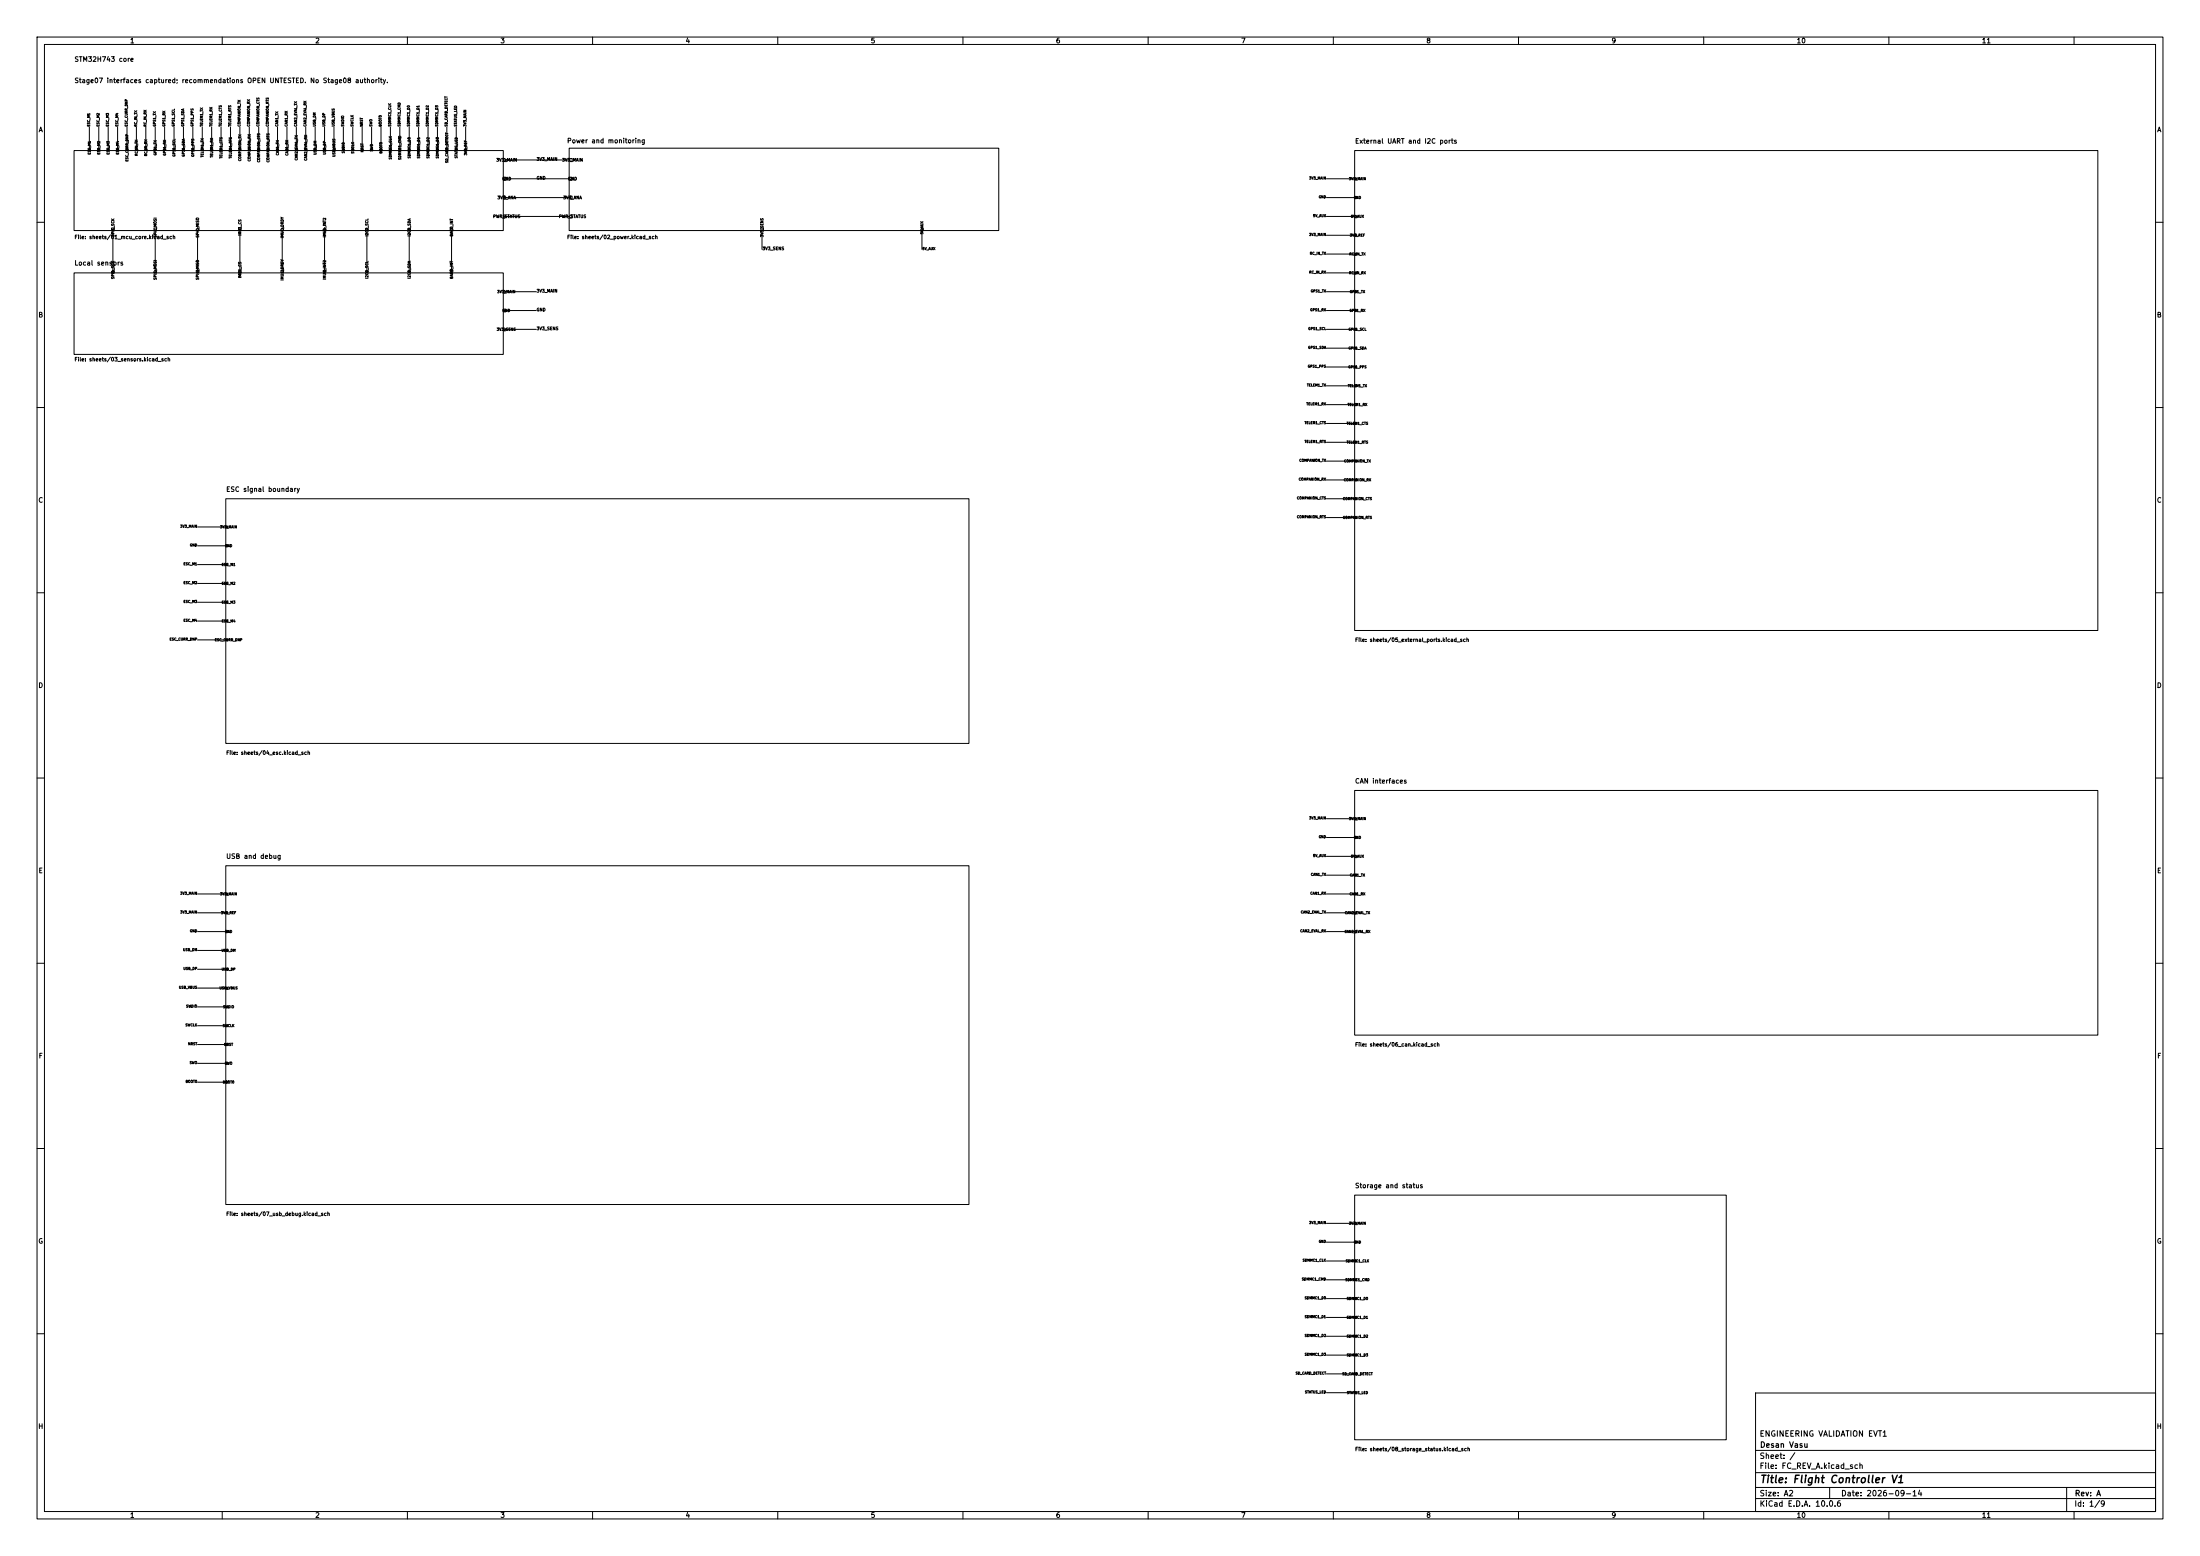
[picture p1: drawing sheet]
(kicad_sch (version 20250114) (generator "eeschema") (paper "A2") (title_block (title "Flight Controller V1") (date "2026-09-14") (rev "A") (company "Desan Vasu") (comment 1 "ENGINEERING VALIDATION EVT1")) (lib_symbols)
(text "Stage07 interfaces captured; recommendations OPEN UNTESTED. No Stage08 authority." (at 20 22 0) (effects (font (size 1.27 1.27)) (justify left)))
(sheet (at 20 40.64) (size 115.89 21.59) (stroke (width 0) (type default)) (fill (color 0 0 0 0)) (property "Sheetname" "STM32H743 core" (at 20 16 0) (effects (font (size 1.27 1.27)) (justify left))) (property "Sheetfile" "sheets/01_mcu_core.kicad_sch" (at 20 64 0) (effects (font (size 1.0 1.0)) (justify left)))(pin "3V3_MAIN" input (at 135.89 43.18 0) (effects (font (size .8 .8))))(pin "GND" passive (at 135.89 48.26 0) (effects (font (size .8 .8))))(pin "3V3_ANA" input (at 135.89 53.34 0) (effects (font (size .8 .8))))(pin "PWR_STATUS" input (at 135.89 58.42 0) (effects (font (size .8 .8))))(pin "SPI1_SCK" output (at 30.48 62.23 270) (effects (font (size .7 .7))))(pin "SPI1_MOSI" output (at 41.91 62.23 270) (effects (font (size .7 .7))))(pin "SPI1_MISO" input (at 53.34 62.23 270) (effects (font (size .7 .7))))(pin "IMU1_CS" output (at 64.77 62.23 270) (effects (font (size .7 .7))))(pin "IMU1_DRDY" input (at 76.2 62.23 270) (effects (font (size .7 .7))))(pin "IMU1_INT2" input (at 87.63 62.23 270) (effects (font (size .7 .7))))(pin "I2C2_SCL" bidirectional (at 99.06 62.23 270) (effects (font (size .7 .7))))(pin "I2C2_SDA" bidirectional (at 110.49 62.23 270) (effects (font (size .7 .7))))(pin "BARO_INT" input (at 121.92 62.23 270) (effects (font (size .7 .7))))(pin "ESC_M1" bidirectional (at 24.13 40.64 90) (effects (font (size .65 .65))))(pin "ESC_M2" bidirectional (at 26.67 40.64 90) (effects (font (size .65 .65))))(pin "ESC_M3" bidirectional (at 29.21 40.64 90) (effects (font (size .65 .65))))(pin "ESC_M4" bidirectional (at 31.75 40.64 90) (effects (font (size .65 .65))))(pin "ESC_CURR_DNP" bidirectional (at 34.29 40.64 90) (effects (font (size .65 .65))))(pin "RC_IN_TX" bidirectional (at 36.83 40.64 90) (effects (font (size .65 .65))))(pin "RC_IN_RX" bidirectional (at 39.37 40.64 90) (effects (font (size .65 .65))))(pin "GPS1_TX" bidirectional (at 41.91 40.64 90) (effects (font (size .65 .65))))(pin "GPS1_RX" bidirectional (at 44.45 40.64 90) (effects (font (size .65 .65))))(pin "GPS1_SCL" bidirectional (at 46.99 40.64 90) (effects (font (size .65 .65))))(pin "GPS1_SDA" bidirectional (at 49.53 40.64 90) (effects (font (size .65 .65))))(pin "GPS1_PPS" bidirectional (at 52.07 40.64 90) (effects (font (size .65 .65))))(pin "TELEM1_TX" bidirectional (at 54.61 40.64 90) (effects (font (size .65 .65))))(pin "TELEM1_RX" bidirectional (at 57.15 40.64 90) (effects (font (size .65 .65))))(pin "TELEM1_CTS" bidirectional (at 59.69 40.64 90) (effects (font (size .65 .65))))(pin "TELEM1_RTS" bidirectional (at 62.23 40.64 90) (effects (font (size .65 .65))))(pin "COMPANION_TX" bidirectional (at 64.77 40.64 90) (effects (font (size .65 .65))))(pin "COMPANION_RX" bidirectional (at 67.31 40.64 90) (effects (font (size .65 .65))))(pin "COMPANION_CTS" bidirectional (at 69.85 40.64 90) (effects (font (size .65 .65))))(pin "COMPANION_RTS" bidirectional (at 72.39 40.64 90) (effects (font (size .65 .65))))(pin "CAN1_TX" bidirectional (at 74.93 40.64 90) (effects (font (size .65 .65))))(pin "CAN1_RX" bidirectional (at 77.47 40.64 90) (effects (font (size .65 .65))))(pin "CAN2_EVAL_TX" bidirectional (at 80.01 40.64 90) (effects (font (size .65 .65))))(pin "CAN2_EVAL_RX" bidirectional (at 82.55 40.64 90) (effects (font (size .65 .65))))(pin "USB_DM" bidirectional (at 85.09 40.64 90) (effects (font (size .65 .65))))(pin "USB_DP" bidirectional (at 87.63 40.64 90) (effects (font (size .65 .65))))(pin "USB_VBUS" bidirectional (at 90.17 40.64 90) (effects (font (size .65 .65))))(pin "SWDIO" bidirectional (at 92.71 40.64 90) (effects (font (size .65 .65))))(pin "SWCLK" bidirectional (at 95.25 40.64 90) (effects (font (size .65 .65))))(pin "NRST" bidirectional (at 97.79 40.64 90) (effects (font (size .65 .65))))(pin "SWO" bidirectional (at 100.33 40.64 90) (effects (font (size .65 .65))))(pin "BOOT0" bidirectional (at 102.87 40.64 90) (effects (font (size .65 .65))))(pin "SDMMC1_CLK" bidirectional (at 105.41 40.64 90) (effects (font (size .65 .65))))(pin "SDMMC1_CMD" bidirectional (at 107.95 40.64 90) (effects (font (size .65 .65))))(pin "SDMMC1_D0" bidirectional (at 110.49 40.64 90) (effects (font (size .65 .65))))(pin "SDMMC1_D1" bidirectional (at 113.03 40.64 90) (effects (font (size .65 .65))))(pin "SDMMC1_D2" bidirectional (at 115.57 40.64 90) (effects (font (size .65 .65))))(pin "SDMMC1_D3" bidirectional (at 118.11 40.64 90) (effects (font (size .65 .65))))(pin "SD_CARD_DETECT" bidirectional (at 120.65 40.64 90) (effects (font (size .65 .65))))(pin "STATUS_LED" bidirectional (at 123.19 40.64 90) (effects (font (size .65 .65))))(pin "3V3_REF" bidirectional (at 125.73 40.64 90) (effects (font (size .65 .65)))))
(sheet (at 153.67 40) (size 116 22.23) (stroke (width 0) (type default)) (fill (color 0 0 0 0)) (property "Sheetname" "Power and monitoring" (at 153 38 0) (effects (font (size 1.27 1.27)) (justify left))) (property "Sheetfile" "sheets/02_power.kicad_sch" (at 153 64 0) (effects (font (size 1.0 1.0)) (justify left)))(pin "3V3_MAIN" output (at 153.67 43.18 180) (effects (font (size .8 .8))))(pin "GND" passive (at 153.67 48.26 180) (effects (font (size .8 .8))))(pin "3V3_ANA" output (at 153.67 53.34 180) (effects (font (size .8 .8))))(pin "PWR_STATUS" output (at 153.67 58.42 180) (effects (font (size .8 .8))))(pin "3V3_SENS" output (at 205.74 62.23 270) (effects (font (size .7 .7))))(pin "5V_AUX" bidirectional (at 248.92 62.23 270) (effects (font (size .65 .65)))))
(sheet (at 20 73.66) (size 115.89 22) (stroke (width 0) (type default)) (fill (color 0 0 0 0)) (property "Sheetname" "Local sensors" (at 20 71 0) (effects (font (size 1.27 1.27)) (justify left))) (property "Sheetfile" "sheets/03_sensors.kicad_sch" (at 20 97 0) (effects (font (size 1.0 1.0)) (justify left)))(pin "SPI1_SCK" input (at 30.48 73.66 90) (effects (font (size .7 .7))))(pin "SPI1_MOSI" input (at 41.91 73.66 90) (effects (font (size .7 .7))))(pin "SPI1_MISO" output (at 53.34 73.66 90) (effects (font (size .7 .7))))(pin "IMU1_CS" input (at 64.77 73.66 90) (effects (font (size .7 .7))))(pin "IMU1_DRDY" output (at 76.2 73.66 90) (effects (font (size .7 .7))))(pin "IMU1_INT2" output (at 87.63 73.66 90) (effects (font (size .7 .7))))(pin "I2C2_SCL" bidirectional (at 99.06 73.66 90) (effects (font (size .7 .7))))(pin "I2C2_SDA" bidirectional (at 110.49 73.66 90) (effects (font (size .7 .7))))(pin "BARO_INT" output (at 121.92 73.66 90) (effects (font (size .7 .7))))(pin "3V3_MAIN" input (at 135.89 78.74 0) (effects (font (size .7 .7))))(pin "GND" passive (at 135.89 83.82 0) (effects (font (size .7 .7))))(pin "3V3_SENS" input (at 135.89 88.9 0) (effects (font (size .7 .7)))))
(sheet (at 60.96 134.62) (size 200.66 66.04) (stroke (width 0) (type default)) (fill (color 0 0 0 0)) (property "Sheetname" "ESC signal boundary" (at 60.96 132.08 0) (effects (font (size 1.27 1.27)) (justify left))) (property "Sheetfile" "sheets/04_esc.kicad_sch" (at 60.96 203.20000000000002 0) (effects (font (size 1.0 1.0)) (justify left)))(pin "3V3_MAIN" bidirectional (at 60.96 142.24 180) (effects (font (size .65 .65))))(pin "GND" bidirectional (at 60.96 147.32 180) (effects (font (size .65 .65))))(pin "ESC_M1" bidirectional (at 60.96 152.4 180) (effects (font (size .65 .65))))(pin "ESC_M2" bidirectional (at 60.96 157.48 180) (effects (font (size .65 .65))))(pin "ESC_M3" bidirectional (at 60.96 162.56 180) (effects (font (size .65 .65))))(pin "ESC_M4" bidirectional (at 60.96 167.64 180) (effects (font (size .65 .65))))(pin "ESC_CURR_DNP" bidirectional (at 60.96 172.72 180) (effects (font (size .65 .65)))))
(sheet (at 365.76 40.64) (size 200.66 129.54) (stroke (width 0) (type default)) (fill (color 0 0 0 0)) (property "Sheetname" "External UART and I2C ports" (at 365.76 38.1 0) (effects (font (size 1.27 1.27)) (justify left))) (property "Sheetfile" "sheets/05_external_ports.kicad_sch" (at 365.76 172.72 0) (effects (font (size 1.0 1.0)) (justify left)))(pin "3V3_MAIN" bidirectional (at 365.76 48.26 180) (effects (font (size .65 .65))))(pin "GND" bidirectional (at 365.76 53.34 180) (effects (font (size .65 .65))))(pin "5V_AUX" bidirectional (at 365.76 58.42 180) (effects (font (size .65 .65))))(pin "3V3_REF" bidirectional (at 365.76 63.5 180) (effects (font (size .65 .65))))(pin "RC_IN_TX" bidirectional (at 365.76 68.58 180) (effects (font (size .65 .65))))(pin "RC_IN_RX" bidirectional (at 365.76 73.66 180) (effects (font (size .65 .65))))(pin "GPS1_TX" bidirectional (at 365.76 78.74 180) (effects (font (size .65 .65))))(pin "GPS1_RX" bidirectional (at 365.76 83.82 180) (effects (font (size .65 .65))))(pin "GPS1_SCL" bidirectional (at 365.76 88.9 180) (effects (font (size .65 .65))))(pin "GPS1_SDA" bidirectional (at 365.76 93.98 180) (effects (font (size .65 .65))))(pin "GPS1_PPS" bidirectional (at 365.76 99.06 180) (effects (font (size .65 .65))))(pin "TELEM1_TX" bidirectional (at 365.76 104.14 180) (effects (font (size .65 .65))))(pin "TELEM1_RX" bidirectional (at 365.76 109.22 180) (effects (font (size .65 .65))))(pin "TELEM1_CTS" bidirectional (at 365.76 114.3 180) (effects (font (size .65 .65))))(pin "TELEM1_RTS" bidirectional (at 365.76 119.38 180) (effects (font (size .65 .65))))(pin "COMPANION_TX" bidirectional (at 365.76 124.46 180) (effects (font (size .65 .65))))(pin "COMPANION_RX" bidirectional (at 365.76 129.54 180) (effects (font (size .65 .65))))(pin "COMPANION_CTS" bidirectional (at 365.76 134.62 180) (effects (font (size .65 .65))))(pin "COMPANION_RTS" bidirectional (at 365.76 139.7 180) (effects (font (size .65 .65)))))
(sheet (at 365.76 213.36) (size 200.66 66.04) (stroke (width 0) (type default)) (fill (color 0 0 0 0)) (property "Sheetname" "CAN interfaces" (at 365.76 210.82000000000002 0) (effects (font (size 1.27 1.27)) (justify left))) (property "Sheetfile" "sheets/06_can.kicad_sch" (at 365.76 281.94000000000005 0) (effects (font (size 1.0 1.0)) (justify left)))(pin "3V3_MAIN" bidirectional (at 365.76 220.98 180) (effects (font (size .65 .65))))(pin "GND" bidirectional (at 365.76 226.06 180) (effects (font (size .65 .65))))(pin "5V_AUX" bidirectional (at 365.76 231.14 180) (effects (font (size .65 .65))))(pin "CAN1_TX" bidirectional (at 365.76 236.22 180) (effects (font (size .65 .65))))(pin "CAN1_RX" bidirectional (at 365.76 241.3 180) (effects (font (size .65 .65))))(pin "CAN2_EVAL_TX" bidirectional (at 365.76 246.38 180) (effects (font (size .65 .65))))(pin "CAN2_EVAL_RX" bidirectional (at 365.76 251.46 180) (effects (font (size .65 .65)))))
(sheet (at 60.96 233.68) (size 200.66 91.44) (stroke (width 0) (type default)) (fill (color 0 0 0 0)) (property "Sheetname" "USB and debug" (at 60.96 231.14000000000001 0) (effects (font (size 1.27 1.27)) (justify left))) (property "Sheetfile" "sheets/07_usb_debug.kicad_sch" (at 60.96 327.66 0) (effects (font (size 1.0 1.0)) (justify left)))(pin "3V3_MAIN" bidirectional (at 60.96 241.3 180) (effects (font (size .65 .65))))(pin "3V3_REF" bidirectional (at 60.96 246.38 180) (effects (font (size .65 .65))))(pin "GND" bidirectional (at 60.96 251.46 180) (effects (font (size .65 .65))))(pin "USB_DM" bidirectional (at 60.96 256.54 180) (effects (font (size .65 .65))))(pin "USB_DP" bidirectional (at 60.96 261.62 180) (effects (font (size .65 .65))))(pin "USB_VBUS" bidirectional (at 60.96 266.7 180) (effects (font (size .65 .65))))(pin "SWDIO" bidirectional (at 60.96 271.78 180) (effects (font (size .65 .65))))(pin "SWCLK" bidirectional (at 60.96 276.86 180) (effects (font (size .65 .65))))(pin "NRST" bidirectional (at 60.96 281.94 180) (effects (font (size .65 .65))))(pin "SWO" bidirectional (at 60.96 287.02 180) (effects (font (size .65 .65))))(pin "BOOT0" bidirectional (at 60.96 292.1 180) (effects (font (size .65 .65)))))
(sheet (at 365.76 322.58) (size 100.33 66.04) (stroke (width 0) (type default)) (fill (color 0 0 0 0)) (property "Sheetname" "Storage and status" (at 365.76 320.03999999999996 0) (effects (font (size 1.27 1.27)) (justify left))) (property "Sheetfile" "sheets/08_storage_status.kicad_sch" (at 365.76 391.16 0) (effects (font (size 1.0 1.0)) (justify left)))(pin "3V3_MAIN" bidirectional (at 365.76 330.2 180) (effects (font (size .65 .65))))(pin "GND" bidirectional (at 365.76 335.28 180) (effects (font (size .65 .65))))(pin "SDMMC1_CLK" bidirectional (at 365.76 340.36 180) (effects (font (size .65 .65))))(pin "SDMMC1_CMD" bidirectional (at 365.76 345.44 180) (effects (font (size .65 .65))))(pin "SDMMC1_D0" bidirectional (at 365.76 350.52 180) (effects (font (size .65 .65))))(pin "SDMMC1_D1" bidirectional (at 365.76 355.6 180) (effects (font (size .65 .65))))(pin "SDMMC1_D2" bidirectional (at 365.76 360.68 180) (effects (font (size .65 .65))))(pin "SDMMC1_D3" bidirectional (at 365.76 365.76 180) (effects (font (size .65 .65))))(pin "SD_CARD_DETECT" bidirectional (at 365.76 370.84 180) (effects (font (size .65 .65))))(pin "STATUS_LED" bidirectional (at 365.76 375.92 180) (effects (font (size .65 .65)))))
(sheet_instances (path "" (page "1")))
(wire (pts (xy 135.89 43.18) (xy 153.67 43.18)) (stroke (width 0) (type default)))
(wire (pts (xy 135.89 48.26) (xy 153.67 48.26)) (stroke (width 0) (type default)))
(wire (pts (xy 135.89 53.34) (xy 153.67 53.34)) (stroke (width 0) (type default)))
(wire (pts (xy 135.89 58.42) (xy 153.67 58.42)) (stroke (width 0) (type default)))

(wire (pts (xy 30.48 62.23) (xy 30.48 73.66)) (stroke (width 0) (type default)))
(wire (pts (xy 41.91 62.23) (xy 41.91 73.66)) (stroke (width 0) (type default)))
(wire (pts (xy 53.34 62.23) (xy 53.34 73.66)) (stroke (width 0) (type default)))
(wire (pts (xy 64.77 62.23) (xy 64.77 73.66)) (stroke (width 0) (type default)))
(wire (pts (xy 76.2 62.23) (xy 76.2 73.66)) (stroke (width 0) (type default)))
(wire (pts (xy 87.63 62.23) (xy 87.63 73.66)) (stroke (width 0) (type default)))
(wire (pts (xy 99.06 62.23) (xy 99.06 73.66)) (stroke (width 0) (type default)))
(wire (pts (xy 110.49 62.23) (xy 110.49 73.66)) (stroke (width 0) (type default)))
(wire (pts (xy 121.92 62.23) (xy 121.92 73.66)) (stroke (width 0) (type default)))
(wire (pts (xy 135.89 78.74) (xy 144.78 78.74)) (stroke (width 0) (type default)))
(label "3V3_MAIN" (at 144.78 78.74 0) (effects (font (size .8 .8)) (justify left)))
(wire (pts (xy 135.89 83.82) (xy 144.78 83.82)) (stroke (width 0) (type default)))
(label "GND" (at 144.78 83.82 0) (effects (font (size .8 .8)) (justify left)))
(wire (pts (xy 135.89 88.9) (xy 144.78 88.9)) (stroke (width 0) (type default)))
(label "3V3_SENS" (at 144.78 88.9 0) (effects (font (size .8 .8)) (justify left)))
(wire (pts (xy 205.74 62.23) (xy 205.74 67.31)) (stroke (width 0) (type default)))
(label "3V3_SENS" (at 205.74 67.31 0) (effects (font (size .8 .8)) (justify left)))
(label "3V3_MAIN" (at 144.78 43.18 0) (effects (font (size .8 .8)) (justify left)))
(label "GND" (at 144.78 48.26 0) (effects (font (size .8 .8)) (justify left)))

(wire (pts (xy 365.76 330.2) (xy 358.14 330.2)) (stroke (width 0) (type default)))
(label "3V3_MAIN" (at 358.14 330.2 180) (effects (font (size .65 .65)) (justify right)))
(wire (pts (xy 365.76 335.28) (xy 358.14 335.28)) (stroke (width 0) (type default)))
(label "GND" (at 358.14 335.28 180) (effects (font (size .65 .65)) (justify right)))
(wire (pts (xy 365.76 340.36) (xy 358.14 340.36)) (stroke (width 0) (type default)))
(label "SDMMC1_CLK" (at 358.14 340.36 180) (effects (font (size .65 .65)) (justify right)))
(wire (pts (xy 365.76 345.44) (xy 358.14 345.44)) (stroke (width 0) (type default)))
(label "SDMMC1_CMD" (at 358.14 345.44 180) (effects (font (size .65 .65)) (justify right)))
(wire (pts (xy 365.76 350.52) (xy 358.14 350.52)) (stroke (width 0) (type default)))
(label "SDMMC1_D0" (at 358.14 350.52 180) (effects (font (size .65 .65)) (justify right)))
(wire (pts (xy 365.76 355.6) (xy 358.14 355.6)) (stroke (width 0) (type default)))
(label "SDMMC1_D1" (at 358.14 355.6 180) (effects (font (size .65 .65)) (justify right)))
(wire (pts (xy 365.76 360.68) (xy 358.14 360.68)) (stroke (width 0) (type default)))
(label "SDMMC1_D2" (at 358.14 360.68 180) (effects (font (size .65 .65)) (justify right)))
(wire (pts (xy 365.76 365.76) (xy 358.14 365.76)) (stroke (width 0) (type default)))
(label "SDMMC1_D3" (at 358.14 365.76 180) (effects (font (size .65 .65)) (justify right)))
(wire (pts (xy 365.76 370.84) (xy 358.14 370.84)) (stroke (width 0) (type default)))
(label "SD_CARD_DETECT" (at 358.14 370.84 180) (effects (font (size .65 .65)) (justify right)))
(wire (pts (xy 365.76 375.92) (xy 358.14 375.92)) (stroke (width 0) (type default)))
(label "STATUS_LED" (at 358.14 375.92 180) (effects (font (size .65 .65)) (justify right)))
(wire (pts (xy 60.96 241.3) (xy 53.34 241.3)) (stroke (width 0) (type default)))
(label "3V3_MAIN" (at 53.34 241.3 180) (effects (font (size .65 .65)) (justify right)))
(wire (pts (xy 60.96 246.38) (xy 53.34 246.38)) (stroke (width 0) (type default)))
(label "3V3_MAIN" (at 53.34 246.38 180) (effects (font (size .65 .65)) (justify right)))
(wire (pts (xy 60.96 251.46) (xy 53.34 251.46)) (stroke (width 0) (type default)))
(label "GND" (at 53.34 251.46 180) (effects (font (size .65 .65)) (justify right)))
(wire (pts (xy 60.96 256.54) (xy 53.34 256.54)) (stroke (width 0) (type default)))
(label "USB_DM" (at 53.34 256.54 180) (effects (font (size .65 .65)) (justify right)))
(wire (pts (xy 60.96 261.62) (xy 53.34 261.62)) (stroke (width 0) (type default)))
(label "USB_DP" (at 53.34 261.62 180) (effects (font (size .65 .65)) (justify right)))
(wire (pts (xy 60.96 266.7) (xy 53.34 266.7)) (stroke (width 0) (type default)))
(label "USB_VBUS" (at 53.34 266.7 180) (effects (font (size .65 .65)) (justify right)))
(wire (pts (xy 60.96 271.78) (xy 53.34 271.78)) (stroke (width 0) (type default)))
(label "SWDIO" (at 53.34 271.78 180) (effects (font (size .65 .65)) (justify right)))
(wire (pts (xy 60.96 276.86) (xy 53.34 276.86)) (stroke (width 0) (type default)))
(label "SWCLK" (at 53.34 276.86 180) (effects (font (size .65 .65)) (justify right)))
(wire (pts (xy 60.96 281.94) (xy 53.34 281.94)) (stroke (width 0) (type default)))
(label "NRST" (at 53.34 281.94 180) (effects (font (size .65 .65)) (justify right)))
(wire (pts (xy 60.96 287.02) (xy 53.34 287.02)) (stroke (width 0) (type default)))
(label "SWO" (at 53.34 287.02 180) (effects (font (size .65 .65)) (justify right)))
(wire (pts (xy 60.96 292.1) (xy 53.34 292.1)) (stroke (width 0) (type default)))
(label "BOOT0" (at 53.34 292.1 180) (effects (font (size .65 .65)) (justify right)))
(wire (pts (xy 365.76 220.98) (xy 358.14 220.98)) (stroke (width 0) (type default)))
(label "3V3_MAIN" (at 358.14 220.98 180) (effects (font (size .65 .65)) (justify right)))
(wire (pts (xy 365.76 226.06) (xy 358.14 226.06)) (stroke (width 0) (type default)))
(label "GND" (at 358.14 226.06 180) (effects (font (size .65 .65)) (justify right)))
(wire (pts (xy 365.76 231.14) (xy 358.14 231.14)) (stroke (width 0) (type default)))
(label "5V_AUX" (at 358.14 231.14 180) (effects (font (size .65 .65)) (justify right)))
(wire (pts (xy 365.76 236.22) (xy 358.14 236.22)) (stroke (width 0) (type default)))
(label "CAN1_TX" (at 358.14 236.22 180) (effects (font (size .65 .65)) (justify right)))
(wire (pts (xy 365.76 241.3) (xy 358.14 241.3)) (stroke (width 0) (type default)))
(label "CAN1_RX" (at 358.14 241.3 180) (effects (font (size .65 .65)) (justify right)))
(wire (pts (xy 365.76 246.38) (xy 358.14 246.38)) (stroke (width 0) (type default)))
(label "CAN2_EVAL_TX" (at 358.14 246.38 180) (effects (font (size .65 .65)) (justify right)))
(wire (pts (xy 365.76 251.46) (xy 358.14 251.46)) (stroke (width 0) (type default)))
(label "CAN2_EVAL_RX" (at 358.14 251.46 180) (effects (font (size .65 .65)) (justify right)))
(wire (pts (xy 365.76 48.26) (xy 358.14 48.26)) (stroke (width 0) (type default)))
(label "3V3_MAIN" (at 358.14 48.26 180) (effects (font (size .65 .65)) (justify right)))
(wire (pts (xy 365.76 53.34) (xy 358.14 53.34)) (stroke (width 0) (type default)))
(label "GND" (at 358.14 53.34 180) (effects (font (size .65 .65)) (justify right)))
(wire (pts (xy 365.76 58.42) (xy 358.14 58.42)) (stroke (width 0) (type default)))
(label "5V_AUX" (at 358.14 58.42 180) (effects (font (size .65 .65)) (justify right)))
(wire (pts (xy 365.76 63.5) (xy 358.14 63.5)) (stroke (width 0) (type default)))
(label "3V3_MAIN" (at 358.14 63.5 180) (effects (font (size .65 .65)) (justify right)))
(wire (pts (xy 365.76 68.58) (xy 358.14 68.58)) (stroke (width 0) (type default)))
(label "RC_IN_TX" (at 358.14 68.58 180) (effects (font (size .65 .65)) (justify right)))
(wire (pts (xy 365.76 73.66) (xy 358.14 73.66)) (stroke (width 0) (type default)))
(label "RC_IN_RX" (at 358.14 73.66 180) (effects (font (size .65 .65)) (justify right)))
(wire (pts (xy 365.76 78.74) (xy 358.14 78.74)) (stroke (width 0) (type default)))
(label "GPS1_TX" (at 358.14 78.74 180) (effects (font (size .65 .65)) (justify right)))
(wire (pts (xy 365.76 83.82) (xy 358.14 83.82)) (stroke (width 0) (type default)))
(label "GPS1_RX" (at 358.14 83.82 180) (effects (font (size .65 .65)) (justify right)))
(wire (pts (xy 365.76 88.9) (xy 358.14 88.9)) (stroke (width 0) (type default)))
(label "GPS1_SCL" (at 358.14 88.9 180) (effects (font (size .65 .65)) (justify right)))
(wire (pts (xy 365.76 93.98) (xy 358.14 93.98)) (stroke (width 0) (type default)))
(label "GPS1_SDA" (at 358.14 93.98 180) (effects (font (size .65 .65)) (justify right)))
(wire (pts (xy 365.76 99.06) (xy 358.14 99.06)) (stroke (width 0) (type default)))
(label "GPS1_PPS" (at 358.14 99.06 180) (effects (font (size .65 .65)) (justify right)))
(wire (pts (xy 365.76 104.14) (xy 358.14 104.14)) (stroke (width 0) (type default)))
(label "TELEM1_TX" (at 358.14 104.14 180) (effects (font (size .65 .65)) (justify right)))
(wire (pts (xy 365.76 109.22) (xy 358.14 109.22)) (stroke (width 0) (type default)))
(label "TELEM1_RX" (at 358.14 109.22 180) (effects (font (size .65 .65)) (justify right)))
(wire (pts (xy 365.76 114.3) (xy 358.14 114.3)) (stroke (width 0) (type default)))
(label "TELEM1_CTS" (at 358.14 114.3 180) (effects (font (size .65 .65)) (justify right)))
(wire (pts (xy 365.76 119.38) (xy 358.14 119.38)) (stroke (width 0) (type default)))
(label "TELEM1_RTS" (at 358.14 119.38 180) (effects (font (size .65 .65)) (justify right)))
(wire (pts (xy 365.76 124.46) (xy 358.14 124.46)) (stroke (width 0) (type default)))
(label "COMPANION_TX" (at 358.14 124.46 180) (effects (font (size .65 .65)) (justify right)))
(wire (pts (xy 365.76 129.54) (xy 358.14 129.54)) (stroke (width 0) (type default)))
(label "COMPANION_RX" (at 358.14 129.54 180) (effects (font (size .65 .65)) (justify right)))
(wire (pts (xy 365.76 134.62) (xy 358.14 134.62)) (stroke (width 0) (type default)))
(label "COMPANION_CTS" (at 358.14 134.62 180) (effects (font (size .65 .65)) (justify right)))
(wire (pts (xy 365.76 139.7) (xy 358.14 139.7)) (stroke (width 0) (type default)))
(label "COMPANION_RTS" (at 358.14 139.7 180) (effects (font (size .65 .65)) (justify right)))
(wire (pts (xy 60.96 142.24) (xy 53.34 142.24)) (stroke (width 0) (type default)))
(label "3V3_MAIN" (at 53.34 142.24 180) (effects (font (size .65 .65)) (justify right)))
(wire (pts (xy 60.96 147.32) (xy 53.34 147.32)) (stroke (width 0) (type default)))
(label "GND" (at 53.34 147.32 180) (effects (font (size .65 .65)) (justify right)))
(wire (pts (xy 60.96 152.4) (xy 53.34 152.4)) (stroke (width 0) (type default)))
(label "ESC_M1" (at 53.34 152.4 180) (effects (font (size .65 .65)) (justify right)))
(wire (pts (xy 60.96 157.48) (xy 53.34 157.48)) (stroke (width 0) (type default)))
(label "ESC_M2" (at 53.34 157.48 180) (effects (font (size .65 .65)) (justify right)))
(wire (pts (xy 60.96 162.56) (xy 53.34 162.56)) (stroke (width 0) (type default)))
(label "ESC_M3" (at 53.34 162.56 180) (effects (font (size .65 .65)) (justify right)))
(wire (pts (xy 60.96 167.64) (xy 53.34 167.64)) (stroke (width 0) (type default)))
(label "ESC_M4" (at 53.34 167.64 180) (effects (font (size .65 .65)) (justify right)))
(wire (pts (xy 60.96 172.72) (xy 53.34 172.72)) (stroke (width 0) (type default)))
(label "ESC_CURR_DNP" (at 53.34 172.72 180) (effects (font (size .65 .65)) (justify right)))
(wire (pts (xy 248.92 62.23) (xy 248.92 67.31)) (stroke (width 0) (type default)))
(label "5V_AUX" (at 248.92 67.31 0) (effects (font (size .65 .65)) (justify left)))
(wire (pts (xy 24.13 40.64) (xy 24.13 34.29)) (stroke (width 0) (type default)))
(label "ESC_M1" (at 24.13 34.29 90) (effects (font (size .65 .65)) (justify left)))
(wire (pts (xy 26.67 40.64) (xy 26.67 34.29)) (stroke (width 0) (type default)))
(label "ESC_M2" (at 26.67 34.29 90) (effects (font (size .65 .65)) (justify left)))
(wire (pts (xy 29.21 40.64) (xy 29.21 34.29)) (stroke (width 0) (type default)))
(label "ESC_M3" (at 29.21 34.29 90) (effects (font (size .65 .65)) (justify left)))
(wire (pts (xy 31.75 40.64) (xy 31.75 34.29)) (stroke (width 0) (type default)))
(label "ESC_M4" (at 31.75 34.29 90) (effects (font (size .65 .65)) (justify left)))
(wire (pts (xy 34.29 40.64) (xy 34.29 34.29)) (stroke (width 0) (type default)))
(label "ESC_CURR_DNP" (at 34.29 34.29 90) (effects (font (size .65 .65)) (justify left)))
(wire (pts (xy 36.83 40.64) (xy 36.83 34.29)) (stroke (width 0) (type default)))
(label "RC_IN_TX" (at 36.83 34.29 90) (effects (font (size .65 .65)) (justify left)))
(wire (pts (xy 39.37 40.64) (xy 39.37 34.29)) (stroke (width 0) (type default)))
(label "RC_IN_RX" (at 39.37 34.29 90) (effects (font (size .65 .65)) (justify left)))
(wire (pts (xy 41.91 40.64) (xy 41.91 34.29)) (stroke (width 0) (type default)))
(label "GPS1_TX" (at 41.91 34.29 90) (effects (font (size .65 .65)) (justify left)))
(wire (pts (xy 44.45 40.64) (xy 44.45 34.29)) (stroke (width 0) (type default)))
(label "GPS1_RX" (at 44.45 34.29 90) (effects (font (size .65 .65)) (justify left)))
(wire (pts (xy 46.99 40.64) (xy 46.99 34.29)) (stroke (width 0) (type default)))
(label "GPS1_SCL" (at 46.99 34.29 90) (effects (font (size .65 .65)) (justify left)))
(wire (pts (xy 49.53 40.64) (xy 49.53 34.29)) (stroke (width 0) (type default)))
(label "GPS1_SDA" (at 49.53 34.29 90) (effects (font (size .65 .65)) (justify left)))
(wire (pts (xy 52.07 40.64) (xy 52.07 34.29)) (stroke (width 0) (type default)))
(label "GPS1_PPS" (at 52.07 34.29 90) (effects (font (size .65 .65)) (justify left)))
(wire (pts (xy 54.61 40.64) (xy 54.61 34.29)) (stroke (width 0) (type default)))
(label "TELEM1_TX" (at 54.61 34.29 90) (effects (font (size .65 .65)) (justify left)))
(wire (pts (xy 57.15 40.64) (xy 57.15 34.29)) (stroke (width 0) (type default)))
(label "TELEM1_RX" (at 57.15 34.29 90) (effects (font (size .65 .65)) (justify left)))
(wire (pts (xy 59.69 40.64) (xy 59.69 34.29)) (stroke (width 0) (type default)))
(label "TELEM1_CTS" (at 59.69 34.29 90) (effects (font (size .65 .65)) (justify left)))
(wire (pts (xy 62.23 40.64) (xy 62.23 34.29)) (stroke (width 0) (type default)))
(label "TELEM1_RTS" (at 62.23 34.29 90) (effects (font (size .65 .65)) (justify left)))
(wire (pts (xy 64.77 40.64) (xy 64.77 34.29)) (stroke (width 0) (type default)))
(label "COMPANION_TX" (at 64.77 34.29 90) (effects (font (size .65 .65)) (justify left)))
(wire (pts (xy 67.31 40.64) (xy 67.31 34.29)) (stroke (width 0) (type default)))
(label "COMPANION_RX" (at 67.31 34.29 90) (effects (font (size .65 .65)) (justify left)))
(wire (pts (xy 69.85 40.64) (xy 69.85 34.29)) (stroke (width 0) (type default)))
(label "COMPANION_CTS" (at 69.85 34.29 90) (effects (font (size .65 .65)) (justify left)))
(wire (pts (xy 72.39 40.64) (xy 72.39 34.29)) (stroke (width 0) (type default)))
(label "COMPANION_RTS" (at 72.39 34.29 90) (effects (font (size .65 .65)) (justify left)))
(wire (pts (xy 74.93 40.64) (xy 74.93 34.29)) (stroke (width 0) (type default)))
(label "CAN1_TX" (at 74.93 34.29 90) (effects (font (size .65 .65)) (justify left)))
(wire (pts (xy 77.47 40.64) (xy 77.47 34.29)) (stroke (width 0) (type default)))
(label "CAN1_RX" (at 77.47 34.29 90) (effects (font (size .65 .65)) (justify left)))
(wire (pts (xy 80.01 40.64) (xy 80.01 34.29)) (stroke (width 0) (type default)))
(label "CAN2_EVAL_TX" (at 80.01 34.29 90) (effects (font (size .65 .65)) (justify left)))
(wire (pts (xy 82.55 40.64) (xy 82.55 34.29)) (stroke (width 0) (type default)))
(label "CAN2_EVAL_RX" (at 82.55 34.29 90) (effects (font (size .65 .65)) (justify left)))
(wire (pts (xy 85.09 40.64) (xy 85.09 34.29)) (stroke (width 0) (type default)))
(label "USB_DM" (at 85.09 34.29 90) (effects (font (size .65 .65)) (justify left)))
(wire (pts (xy 87.63 40.64) (xy 87.63 34.29)) (stroke (width 0) (type default)))
(label "USB_DP" (at 87.63 34.29 90) (effects (font (size .65 .65)) (justify left)))
(wire (pts (xy 90.17 40.64) (xy 90.17 34.29)) (stroke (width 0) (type default)))
(label "USB_VBUS" (at 90.17 34.29 90) (effects (font (size .65 .65)) (justify left)))
(wire (pts (xy 92.71 40.64) (xy 92.71 34.29)) (stroke (width 0) (type default)))
(label "SWDIO" (at 92.71 34.29 90) (effects (font (size .65 .65)) (justify left)))
(wire (pts (xy 95.25 40.64) (xy 95.25 34.29)) (stroke (width 0) (type default)))
(label "SWCLK" (at 95.25 34.29 90) (effects (font (size .65 .65)) (justify left)))
(wire (pts (xy 97.79 40.64) (xy 97.79 34.29)) (stroke (width 0) (type default)))
(label "NRST" (at 97.79 34.29 90) (effects (font (size .65 .65)) (justify left)))
(wire (pts (xy 100.33 40.64) (xy 100.33 34.29)) (stroke (width 0) (type default)))
(label "SWO" (at 100.33 34.29 90) (effects (font (size .65 .65)) (justify left)))
(wire (pts (xy 102.87 40.64) (xy 102.87 34.29)) (stroke (width 0) (type default)))
(label "BOOT0" (at 102.87 34.29 90) (effects (font (size .65 .65)) (justify left)))
(wire (pts (xy 105.41 40.64) (xy 105.41 34.29)) (stroke (width 0) (type default)))
(label "SDMMC1_CLK" (at 105.41 34.29 90) (effects (font (size .65 .65)) (justify left)))
(wire (pts (xy 107.95 40.64) (xy 107.95 34.29)) (stroke (width 0) (type default)))
(label "SDMMC1_CMD" (at 107.95 34.29 90) (effects (font (size .65 .65)) (justify left)))
(wire (pts (xy 110.49 40.64) (xy 110.49 34.29)) (stroke (width 0) (type default)))
(label "SDMMC1_D0" (at 110.49 34.29 90) (effects (font (size .65 .65)) (justify left)))
(wire (pts (xy 113.03 40.64) (xy 113.03 34.29)) (stroke (width 0) (type default)))
(label "SDMMC1_D1" (at 113.03 34.29 90) (effects (font (size .65 .65)) (justify left)))
(wire (pts (xy 115.57 40.64) (xy 115.57 34.29)) (stroke (width 0) (type default)))
(label "SDMMC1_D2" (at 115.57 34.29 90) (effects (font (size .65 .65)) (justify left)))
(wire (pts (xy 118.11 40.64) (xy 118.11 34.29)) (stroke (width 0) (type default)))
(label "SDMMC1_D3" (at 118.11 34.29 90) (effects (font (size .65 .65)) (justify left)))
(wire (pts (xy 120.65 40.64) (xy 120.65 34.29)) (stroke (width 0) (type default)))
(label "SD_CARD_DETECT" (at 120.65 34.29 90) (effects (font (size .65 .65)) (justify left)))
(wire (pts (xy 123.19 40.64) (xy 123.19 34.29)) (stroke (width 0) (type default)))
(label "STATUS_LED" (at 123.19 34.29 90) (effects (font (size .65 .65)) (justify left)))
(wire (pts (xy 125.73 40.64) (xy 125.73 34.29)) (stroke (width 0) (type default)))
(label "3V3_MAIN" (at 125.73 34.29 90) (effects (font (size .65 .65)) (justify left))))
